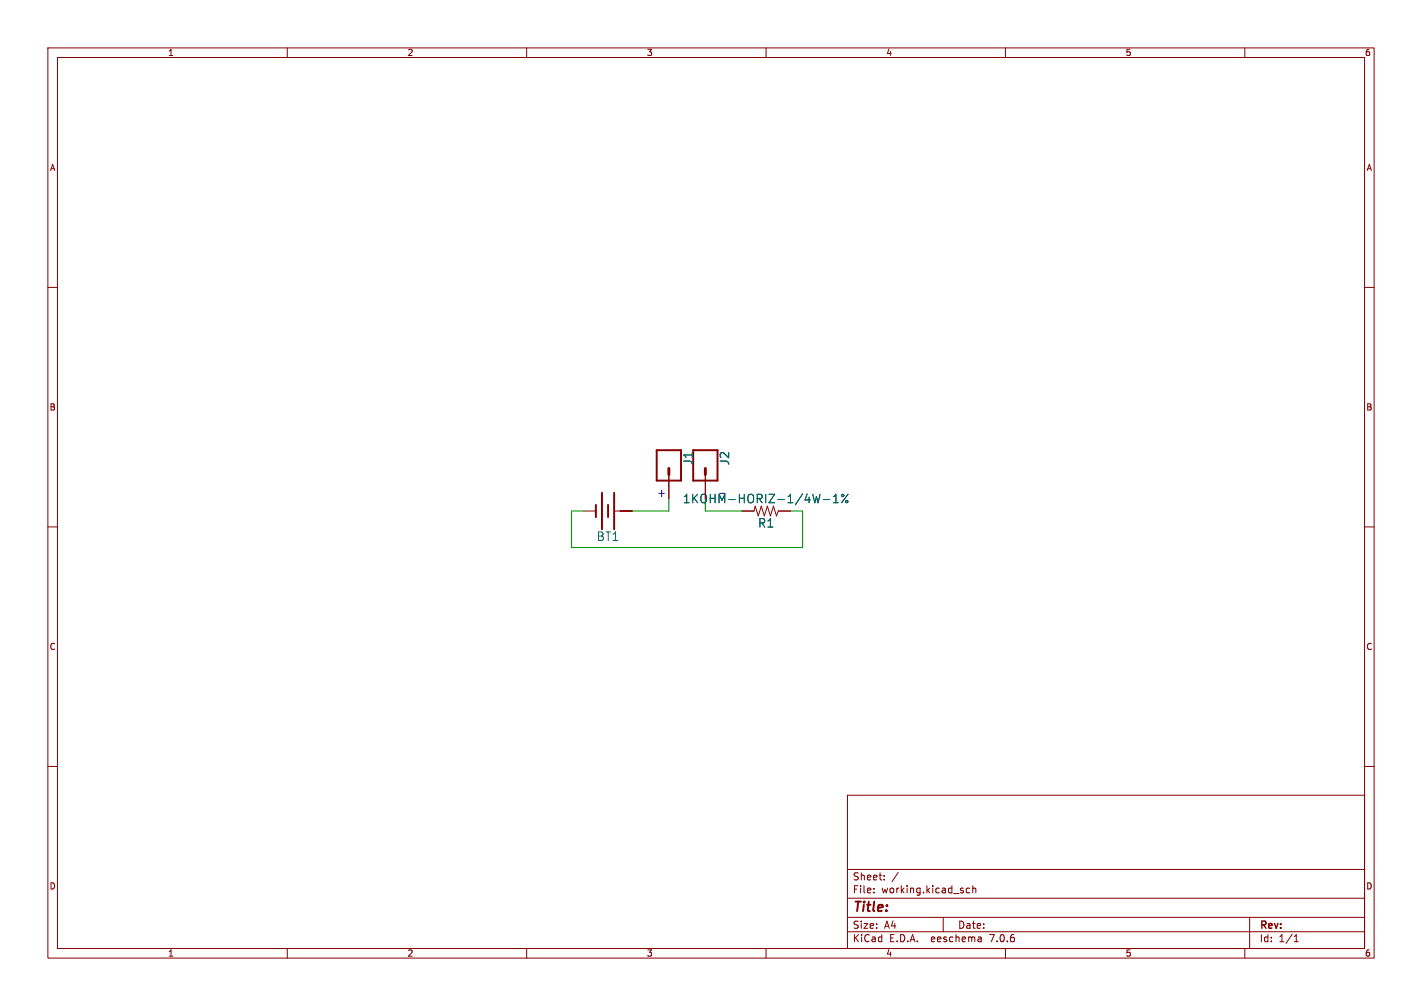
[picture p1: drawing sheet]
<svg xmlns="http://www.w3.org/2000/svg" width="297mm" height="210mm" viewBox="0 0 297 210" stroke-linecap="round" stroke-linejoin="round" font-family="sans-serif">
<g fill="none" stroke="#840000" stroke-width=".21">
<path d="M10 10h277v190h-277zM12 12h273v186h-273zM60 10v2M110 10v2M160 10v2M210 10v2M260 10v2M10 60h2M285 60h2M139.7 99.1v5M147.3 99.1v5M10 110h2"/>
<path d="M121.9 106.7h2.6M128.5 106.7h3.6M154.9 106.7h2.6l.2-1 .7 2 .6-2 .6 2 .7-2 .6 2 .6-2 .7 2 .4-1h2.5M285 110h2M10 160h2M285 160h2M177 166h108v32h-108zM60 198v2M110 198v2M160 198v2M177 194.5h108M177 191.5h108"/>
<path d="M177 187.5h108M177 181.5h108M182.5 186.3v.1M182.5 185.5v.1M184.7 183.6v.1M184.7 182.8v.1M187.6 182.1l-1.3 2M197 191.5v3M202.5 185.5l-.4-.1-.3 .3 .2 .6h.5M203.2 185.5l.2-.1 .3 .1 .1 .9M203.2 184.9v1.5M204.9 195.7l.1 .9"/>
<path d="M205 196.5l-.2 .1M205 196h-.2M210 198v2M260 198v2M261 191.5v6.5M270.3 196.6h.9M270.3 195.5l.4-.4v1.5"/>
</g>
<path d="M137.2 94h5v6.3h-5zM144.8 94h5.1v6.3h-5.1zM124.5 105.4v2.6M125.7 102.9v7.6M127 105.4v2.6M128.3 102.9v7.6" fill="none" stroke="#840000" stroke-width=".41"/>
<g fill="none" stroke="#006464" stroke-width=".21">
<path d="M172 104.3h1.3M174.1 105h1M174.1 103.7l.5-.5v1.8M177.1 103.2l-1.3 1.8"/>
<circle cx="176" cy="103.4" r=".25"/>
<circle cx="176.9" cy="104.7" r=".25"/>
</g>
<path d="M139.7 97.8v1.3M147.3 97.8v1.3" fill="none" stroke="#840000" stroke-width=".61"/>
<path d="M121.9 106.7h-2.5v7.6h48.2v-7.6h-2.5M139.7 104.1v2.6h-7.6M147.3 104.1v2.6h7.6" fill="none" stroke="#009600" stroke-width=".21"/>
<text font-size="2.8" fill="#840000" x="178" y="190.9">Title:</text>
<g font-size="2.5" fill="#006464">
<text x="144.9" y="97.2" transform="rotate(-90 144.9 97.2)">J1</text>
<text x="152.5" y="97.2" transform="rotate(-90 152.5 97.2)">J2</text>
<text x="142.5" y="105.3">1KOHM-HORIZ-1/4W-1%</text>
<text x="124.5" y="113.1">BT1</text>
<text x="158.2" y="110.3">R1</text>
</g>
<text font-size="2.5" fill="#0000c2" x="137.2" y="103.9">+</text>
<g font-size="2.1" fill="#840000">
<text x="178" y="184">Sheet:</text>
<text x="178" y="186.7">File:</text>
<text x="184.1" y="186.7">working.kicad_sch</text>
<text x="178" y="196.9">KiCad</text>
<text x="178" y="194.1">Size:</text>
<text x="184.7" y="194.1">A4</text>
<text x="185.7" y="196.9">E.D.A.</text>
<text x="194.6" y="196.9">eeschema</text>
<text x="200" y="194.1">Date:</text>
<text x="207" y="196.9">7.0.6</text>
<text x="263" y="194.3">Rev:</text>
<text x="263" y="196.9">Id:</text>
<text x="267.1" y="196.9">1/1</text>
</g>
<g font-size="1.8" fill="#840000">
<text x="35" y="11.9">1</text>
<text x="85" y="11.9">2</text>
<text x="135" y="11.9">3</text>
<text x="185" y="11.9">4</text>
<text x="235" y="11.9">5</text>
<text x="285" y="11.9">6</text>
<text x="10.3" y="35.9">A</text>
<text x="285.3" y="35.9">A</text>
<text x="10.3" y="85.9">B</text>
<text x="285.3" y="85.9">B</text>
<text x="10.3" y="135.9">C</text>
<text x="285.3" y="135.9">C</text>
<text x="10.3" y="185.9">D</text>
<text x="285.3" y="185.9">D</text>
<text x="35" y="199.9">1</text>
<text x="85" y="199.9">2</text>
<text x="135" y="199.9">3</text>
<text x="185" y="199.9">4</text>
<text x="235" y="199.9">5</text>
<text x="285" y="199.9">6</text>
</g>
</svg>
